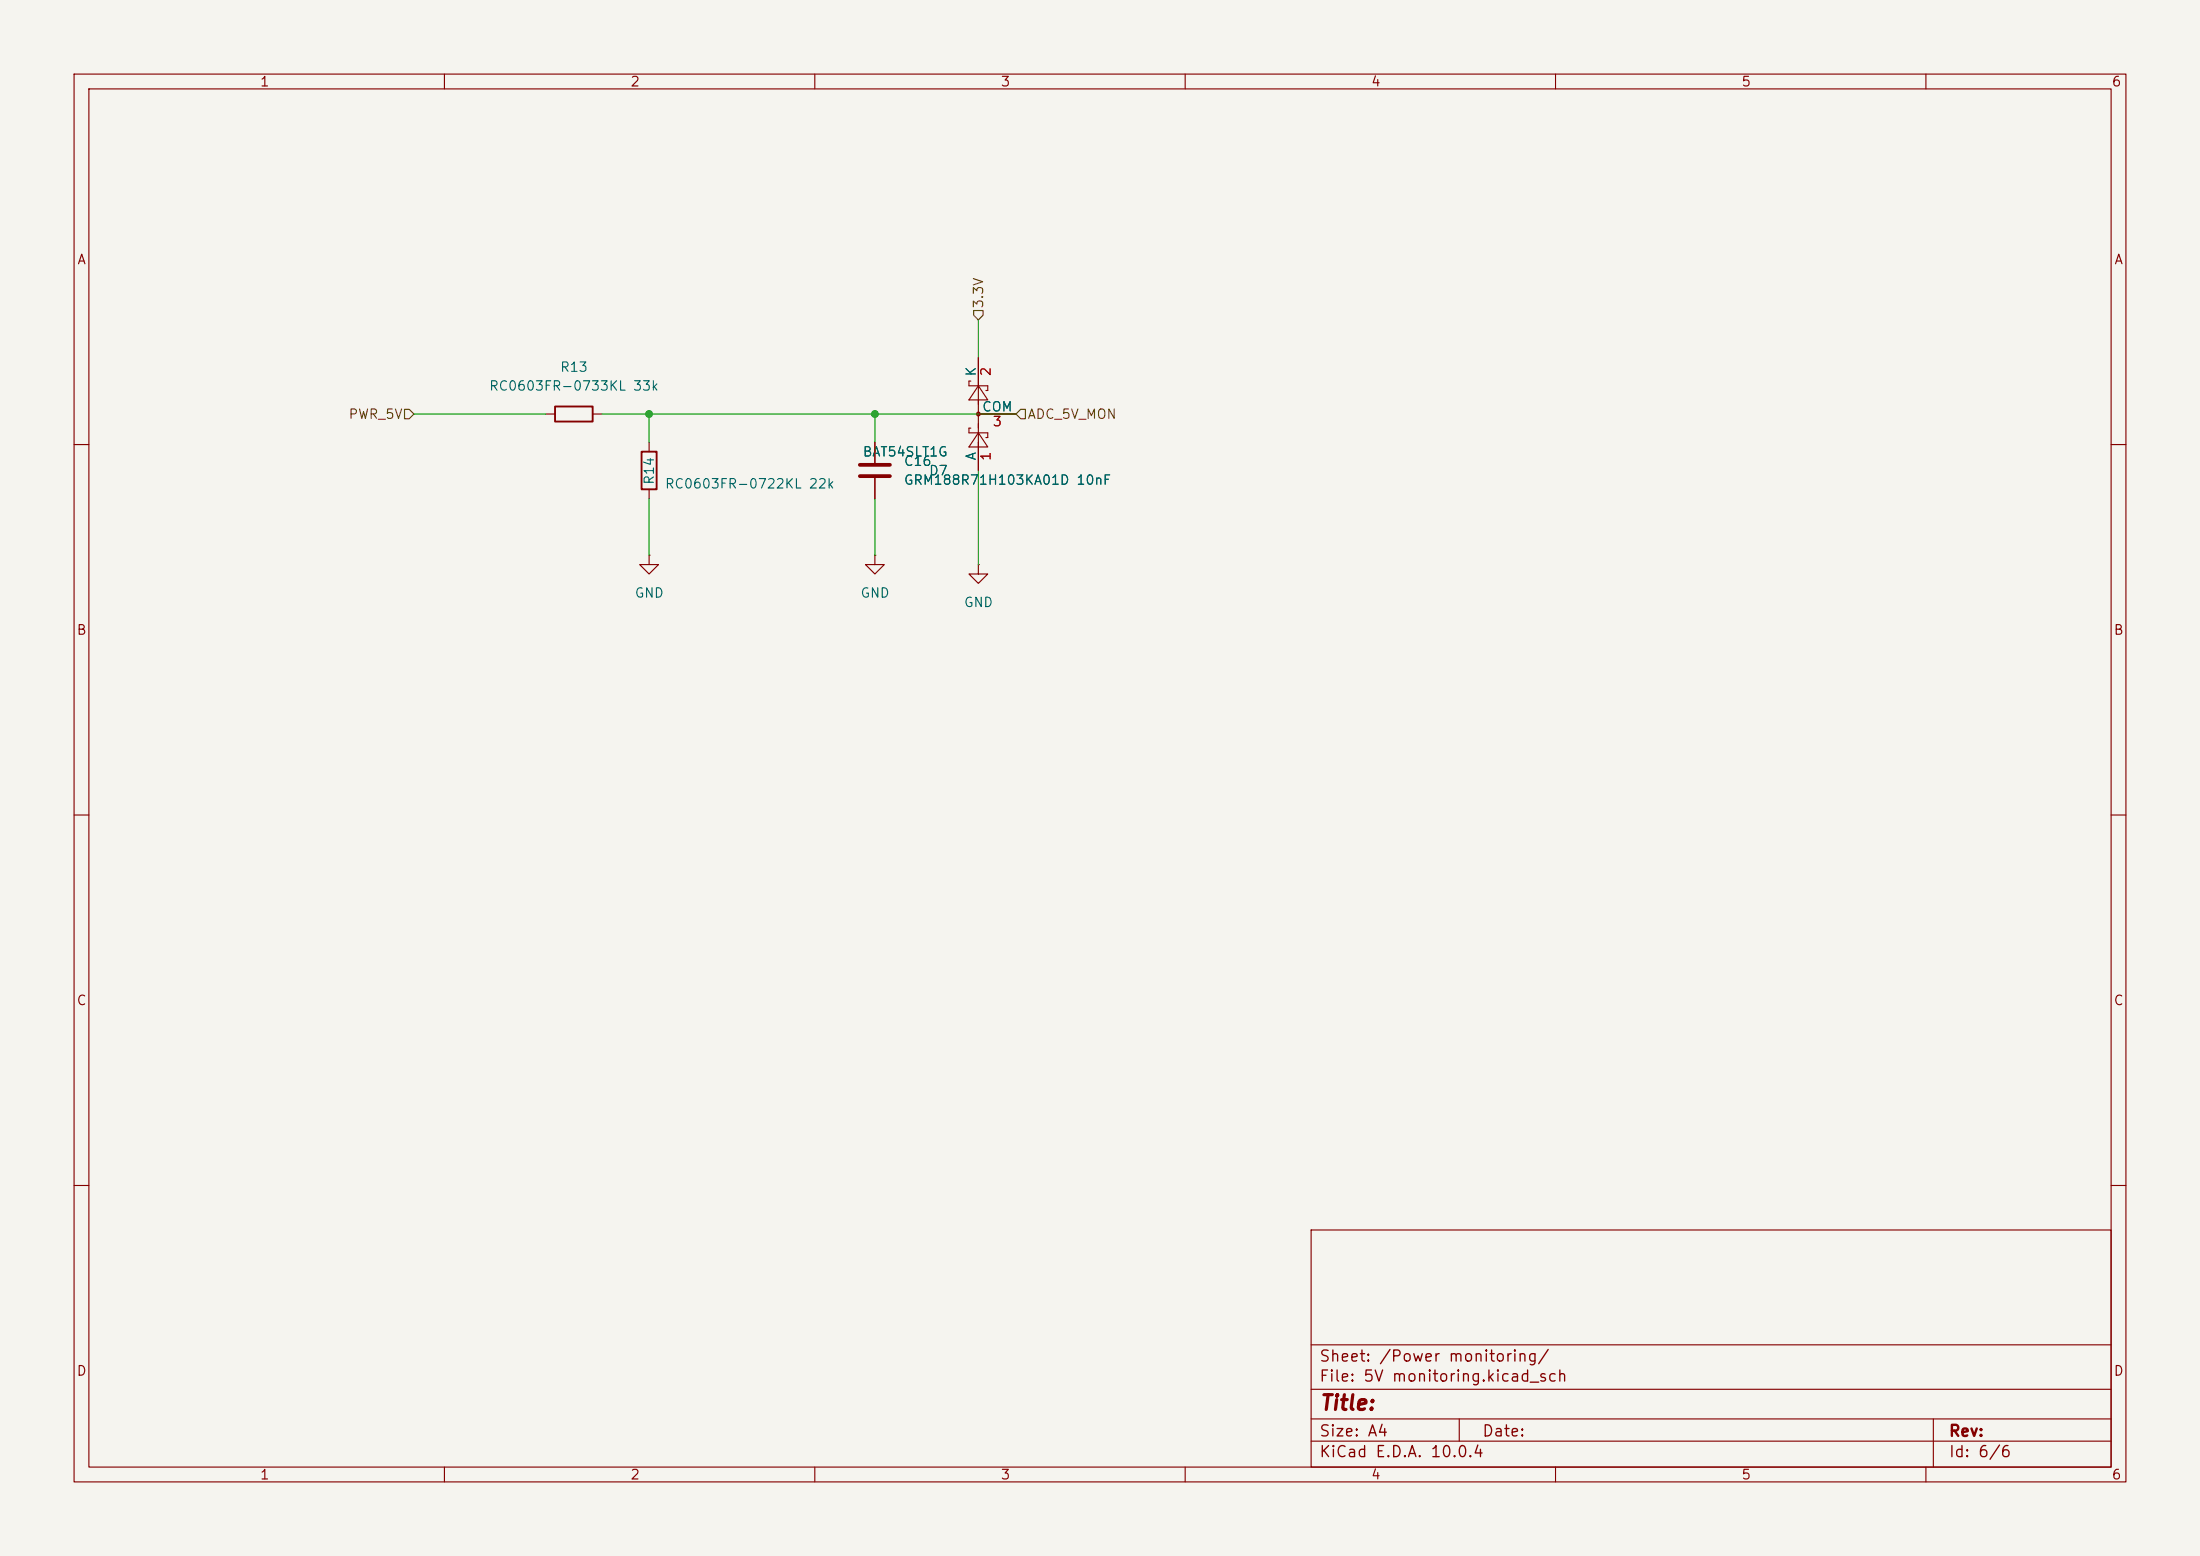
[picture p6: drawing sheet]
<svg xmlns="http://www.w3.org/2000/svg" width="297mm" height="210mm" viewBox="0 0 297 210" stroke-linecap="round" stroke-linejoin="round" font-family="sans-serif">
<path d="M0 0h297v210h-297z" fill="#f5f4ef" stroke="#f5f4ef" stroke-width=".14"/>
<g fill="none" stroke="#840000" stroke-width=".15">
<path d="M10 10h277v190h-277zM12 12h273v186h-273zM60 10v2M110 10v2M160 10v2M210 10v2M260 10v2M73.7 55.9h1.2M80 55.9h1.3M87.6 59.7v1.3M118.1 59.7v2.8M131.1 57.8h-.3v.6h2.5v.7h-.2"/>
<path d="M131.1 51.4h-.3v.7h2.5v.6h-.2M132.1 58.4l1.2 1.9h-2.5zM132.1 52.1l1.2 1.9h-2.5zM132.1 55.9h5.1M132.1 48.3v15.2M10 60h2M87.6 74.9v1.3h1.3l-1.3 1.3-1.2-1.3h1.2M87.6 74.9h.1M87.6 66v1.3M118.1 74.9v1.3h1.3l-1.3 1.3-1.3-1.3h1.3M118.1 74.9h.1M118.1 64.5v2.8"/>
<path d="M132.1 76.2v1.3h1.2l-1.2 1.2-1.3-1.2h1.3M132.1 76.2h.1M285 60h2M10 110h2M285 110h2M10 160h2M177 166h108v32h-108zM285 160h2M60 198v2M110 198v2M160 198v2M177 194.5h108"/>
<path d="M177 191.5h108M177 187.5h108M177 181.5h108M197 191.5v3M210 198v2M260 198v2M261 191.5v6.5"/>
</g>
<path d="M74.9 54.9h5.1v2h-5.1zM86.6 61h2v5h-2z" fill="none" stroke="#840000" stroke-width=".25"/>
<circle cx="132.1" cy="55.9" r=".25" fill="#840000" stroke="#840000" stroke-width=".15"/>
<path d="M116.1 62.7h4M116.1 64.3h4" fill="none" stroke="#840000" stroke-width=".51"/>
<path d="M54.6 55.2h.6l.7 .7-.7 .6h-.6zM131.4 41.9h1.3v.6l-.6 .7-.7-.7zM137.2 55.9l.6-.7h.6v1.3h-.6z" fill="none" stroke="#725600" stroke-width=".15"/>
<path d="M55.9 55.9h17.8M81.3 55.9h55.9M87.6 55.9v3.8M118.1 55.9v3.8M132.1 43.2v5.1M87.6 67.3v7.6M118.1 67.3v7.6M132.1 63.5v12.7" fill="none" stroke="#009600" stroke-width=".15"/>
<g fill="#009600" stroke="#009600" stroke-width=".14">
<circle cx="87.6" cy="55.9" r=".46"/>
<circle cx="118.1" cy="55.9" r=".46"/>
</g>
<text font-size="2" fill="#840000" x="178" y="190.8">Title:</text>
<g font-size="1.5" fill="#840000">
<text x="178" y="184.2">Sheet: /Power monitoring/</text>
<text x="178" y="186.9">File: 5V monitoring.kicad_sch</text>
<text x="178" y="197.1">KiCad E.D.A. 10.0.4</text>
<text x="178" y="194.3">Size: A4</text>
<text x="200" y="194.3">Date:</text>
<text x="263" y="194.3">Rev:</text>
<text x="263" y="197.1">Id: 6/6</text>
</g>
<g font-size="1.3" fill="#840000">
<text x="35" y="12">1</text>
<text x="85" y="12">2</text>
<text x="135" y="12">3</text>
<text x="185" y="12">4</text>
<text x="235" y="12">5</text>
<text x="285" y="12">6</text>
<text x="10.3" y="36">A</text>
<text x="285.3" y="36">A</text>
<text x="10.3" y="86">B</text>
<text x="285.3" y="86">B</text>
<text x="10.3" y="136">C</text>
<text x="285.3" y="136">C</text>
<text x="10.3" y="186">D</text>
<text x="285.3" y="186">D</text>
<text x="35" y="200">1</text>
<text x="85" y="200">2</text>
<text x="135" y="200">3</text>
<text x="185" y="200">4</text>
<text x="235" y="200">5</text>
<text x="285" y="200">6</text>
</g>
<g font-size="1.3" fill="#725600">
<text x="133.1" y="41.7" transform="rotate(-90 133.1 41.7)">3.3V</text>
<text x="47" y="56.9">PWR_5V</text>
<text x="138.6" y="56.9">ADC_5V_MON</text>
</g>
<g font-size="1.3" fill="#006464">
<text x="65.9" y="53">RC0603FR-0733KL 33k</text>
<text x="75.5" y="50.5">R13</text>
<text x="132.1" y="50.9" transform="rotate(-90 132.1 50.9)">K</text>
<text x="132.5" y="55.9">COM</text>
<text x="88.6" y="65.5" transform="rotate(-90 88.6 65.5)">R14</text>
<text x="116.4" y="61.9">BAT54SLT1G</text>
<text x="121.9" y="65.7">GRM188R71H103KA01D 10nF</text>
<text x="121.9" y="63.2">C16</text>
<text x="125.3" y="64.5">D7</text>
<text x="132.1" y="62.2" transform="rotate(-90 132.1 62.2)">A</text>
<text x="89.7" y="66.2">RC0603FR-0722KL 22k</text>
<text x="85.6" y="81">GND</text>
<text x="116.1" y="81">GND</text>
<text x="130" y="82.3">GND</text>
</g>
<g font-size="1.3" fill="#a90000">
<text x="134" y="50.9" transform="rotate(-90 134 50.9)">2</text>
<text x="133.9" y="57.8">3</text>
<text x="134" y="62.3" transform="rotate(-90 134 62.3)">1</text>
</g>
</svg>
